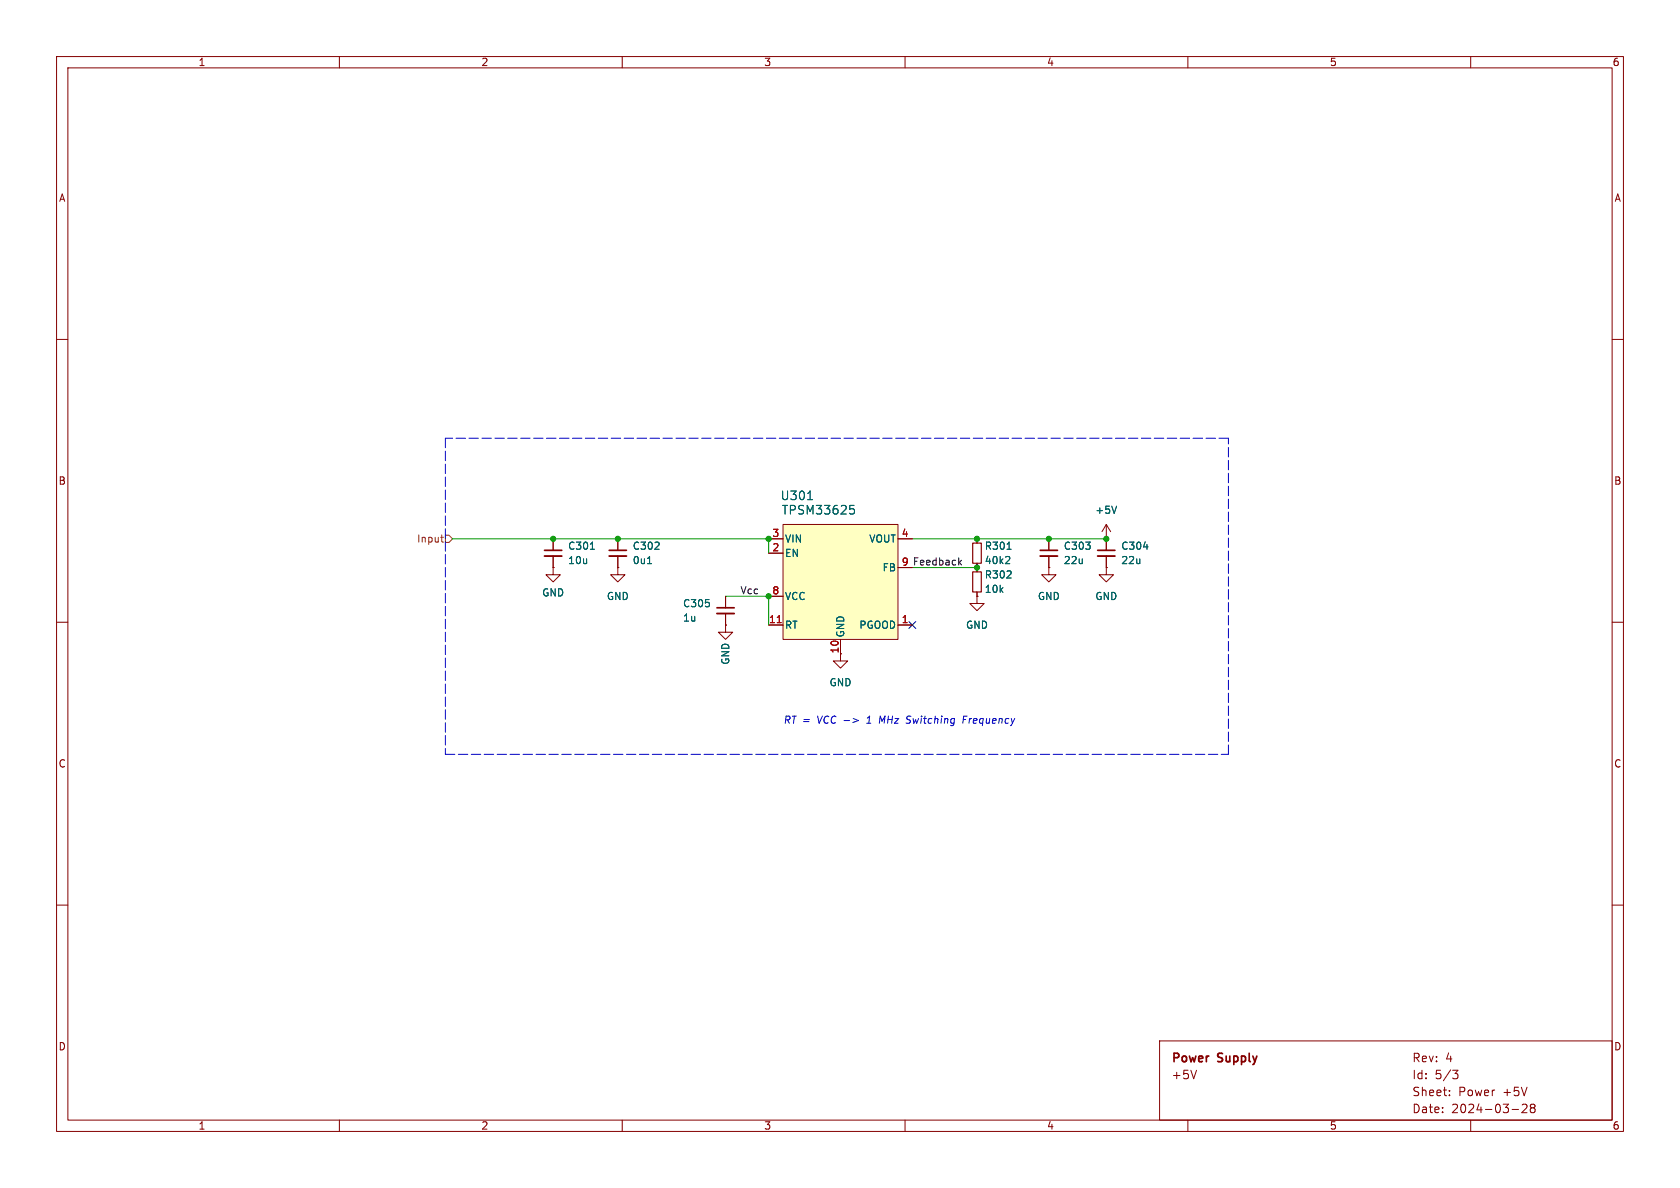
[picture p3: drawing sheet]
<svg xmlns="http://www.w3.org/2000/svg" width="297mm" height="210mm" viewBox="0 0 297 210" stroke-linecap="round" stroke-linejoin="round" font-family="sans-serif">
<g fill="none" stroke="#840000" stroke-width=".18">
<path d="M10 10h277v190h-277zM12 12h273v186h-273zM60 10v2M110 10v2M160 10v2M210 10v2M260 10v2M10 60h2M285 60h2M97.8 95.3v2M97.8 98.3v2M109.2 95.3v2"/>
<path d="M109.2 98.3v2M172.7 95.3v.7M172.7 99.6v1.5M185.4 95.3v2M185.4 98.3v2M195.6 95.3v2M195.6 98.3v2M10 110h2M97.8 100.3v1.3h1.3l-1.3 1.3-1.3-1.3h1.3M97.8 100.3h.1M109.2 100.3v1.3h1.3l-1.3 1.3-1.3-1.3h1.3M109.2 100.3h.1"/>
<path d="M128.3 110.5v1.3h1.2l-1.2 1.2-1.3-1.2h1.3M128.3 110.5h.1M128.3 105.4v2M128.3 108.5v2M172.7 104.6v.8M185.4 100.3v1.3h1.3l-1.3 1.3-1.3-1.3h1.3M185.4 100.3h.1M285 110h2M10 160h2M285 160h2M60 198v2M110 198v2"/>
<path d="M160 198v2M205 184h80v14h-80zM210 198v2M211.5 189.2l-.5 1.5M256.2 193.6v.1M256.2 192.8v.1M256.8 189.2h.9l-.5 .6 .5 .1v.5l-.2 .3h-.5M260 198v2M267.3 196.1h1.2M269.1 195.3l.6-.1 .2 .1 .1 .3-1 1.1h1M270.8 195.8l-.3-.2 .3-.4 .4 .1 .2 .2-.3 .3M270.8 195.8l-.3 .3v.3l.3 .3 .4-.1 .2-.2-.1-.4-.2-.2"/>
<path d="M270.8 195.8h.3"/>
</g>
<path d="M96.3 97.3h3M107.7 97.3h3M183.9 97.3h3M194.1 97.3h3M126.7 107.4h3.1" fill="none" stroke="#840000" stroke-width=".3"/>
<path d="M96.3 98.3h3M107.7 98.3h3M183.9 98.3h3M194.1 98.3h3M126.7 108.5h3.1" fill="none" stroke="#840000" stroke-width=".33"/>
<path d="M104.4 97.1h.7M114.5 99.6h.7M178 97.1h.8M178.3 98.4l.2 .2v.3l-.8 .7h.8M202.2 96.7h.7" fill="none" stroke="#006464" stroke-width=".18"/>
<path d="M172 96h1.5v3.6h-1.5zM172 101.1h1.5v3.5h-1.5z" fill="none" stroke="#840000" stroke-width=".2"/>
<path d="M138.4 92.7h20.3v20.3h-20.3z" fill="#ffffc2"/>
<g fill="none" stroke="#840000" stroke-width=".18">
<path d="M97.8 95.3v2M97.8 98.3v2M109.2 95.3v2M109.2 98.3v2M135.9 95.3h2.5M135.9 97.8h2.5M138.4 92.7h20.3v20.3h-20.3zM158.7 95.3h2.6M172.7 95.3v.7M172.7 99.6v1.5M185.4 95.3v2M185.4 98.3v2"/>
<path d="M195.6 95.3h.1M195.6 92.7l-.8 1.3M195.6 92.7l.7 1.3M195.6 92.7v4.6M195.6 98.3v2M97.8 100.3h.1M109.2 100.3h.1M128.3 110.5h.1M128.3 105.4v2M128.3 108.5v2M135.9 105.4h2.5M135.9 110.5h2.5"/>
<path d="M148.6 113v3.8h1.3l-1.3 1.3-1.3-1.3h1.3M158.7 110.5h2.6M158.7 100.3h2.6M172.7 105.4v1.3h1.3l-1.3 1.3-1.3-1.3h1.3M172.7 105.4h.1M172.7 104.6v.8M185.4 100.3h.1M195.6 100.3v1.3h1.2l-1.2 1.3-1.3-1.3h1.3M195.6 100.3h.1"/>
</g>
<path d="M137.4 110.1h.7" fill="none" stroke="#a90000" stroke-width=".18"/>
<path d="M104.4 97.1h.7M114.5 99.6h.7M142.8 88.3h.9M150.3 89.3h.7M150.4 89.9h.4l.3 .3-.2 .6-.5 .1M178 97.1h.8M178.3 98.4l.2 .2v.3l-.8 .7h.8M197.4 89.5l-.4 1.2M202.2 96.7h.7" fill="none" stroke="#006464" stroke-width=".18"/>
<path d="M77.9 95h.5M78.1 95.6l.3 .2M78.7 94.6h.7l.6 .7-.6 .6h-.7z" fill="none" stroke="#725600" stroke-width=".18"/>
<path d="M169.6 99.4l.4 .5M170 99l-.5 .5" fill="none" stroke="#0f0f0f" stroke-width=".18"/>
<path d="M78.7 77.5v55.9M217.2 77.5h-138.5M78.7 133.4h138.5M217.2 133.4v-55.9" fill="none" stroke="#0000c2" stroke-width=".18" stroke-dasharray="1.7 .6"/>
<path d="M80 95.3h55.9v2.5M161.3 95.3h34.3M128.3 105.4h7.6v5.1M161.3 100.3h11.4" fill="none" stroke="#009600" stroke-width=".18"/>
<path d="M160.7 109.9l1.2 1.2M161.9 109.9l-1.2 1.2" fill="none" stroke="#000084" stroke-width=".18"/>
<path d="M150.8 127l1 .4-1 .3M153.2 127.9h.7M153.5 126.9h-.2M155.6 126.6l-.1 1.3M170.3 127.2h.4M171 126.6h-.6l-.2 1.3" fill="none" stroke="#0000c2" stroke-width=".18"/>
<g fill="#009600" stroke="#009600" stroke-width=".18">
<circle cx="135.9" cy="105.4" r=".46"/>
<circle cx="135.9" cy="95.3" r=".46"/>
<circle cx="109.2" cy="95.3" r=".46"/>
<circle cx="185.4" cy="95.3" r=".46"/>
<circle cx="172.7" cy="95.3" r=".46"/>
<circle cx="172.7" cy="100.3" r=".46"/>
<circle cx="195.6" cy="95.3" r=".46"/>
<circle cx="97.8" cy="95.3" r=".46"/>
</g>
<g font-size="2.1" fill="#006464">
<text x="137.9" y="88.6">U301</text>
<text x="138.1" y="91.2">TPSM33625</text>
</g>
<g font-size="2.1" fill="#840000">
<text x="207" y="188.2">Power</text>
<text x="207" y="191">+5V</text>
<text x="215.4" y="188.2">Supply</text>
<text x="249.6" y="188">Rev:</text>
<text x="249.6" y="191">Id:</text>
<text x="253.7" y="191">5/3</text>
<text x="255.5" y="188">4</text>
<text x="249.6" y="197">Date:</text>
<text x="249.6" y="194">Sheet:</text>
<text x="256.6" y="197">2024-03-28</text>
<text x="257.8" y="194">Power</text>
<text x="265.7" y="194">+5V</text>
</g>
<g font-size="1.8" fill="#840000">
<text x="35" y="11.9">1</text>
<text x="85" y="11.9">2</text>
<text x="135" y="11.9">3</text>
<text x="185" y="11.9">4</text>
<text x="235" y="11.9">5</text>
<text x="285" y="11.9">6</text>
<text x="10.3" y="35.9">A</text>
<text x="285.3" y="35.9">A</text>
<text x="10.3" y="85.9">B</text>
<text x="285.3" y="85.9">B</text>
<text x="10.3" y="135.9">C</text>
<text x="285.3" y="135.9">C</text>
<text x="10.3" y="185.9">D</text>
<text x="285.3" y="185.9">D</text>
<text x="35" y="199.9">1</text>
<text x="85" y="199.9">2</text>
<text x="135" y="199.9">3</text>
<text x="185" y="199.9">4</text>
<text x="235" y="199.9">5</text>
<text x="285" y="199.9">6</text>
</g>
<g font-size="1.8" fill="#a90000">
<text x="136.5" y="95">3</text>
<text x="159.3" y="95">4</text>
<text x="136.5" y="97.5">2</text>
<text x="159.3" y="100.1">9</text>
<text x="136.5" y="105.2">8</text>
<text x="135.8" y="110.2">11</text>
<text x="159.3" y="110.2">1</text>
<text x="148.3" y="115.6" transform="rotate(-90 148.3 115.6)">10</text>
</g>
<g font-size="1.8" fill="#006464">
<text x="193.5" y="91">+5V</text>
<text x="100.3" y="97.4">C301</text>
<text x="100.3" y="99.9">10u</text>
<text x="111.8" y="97.4">C302</text>
<text x="111.8" y="99.9">0u1</text>
<text x="138.7" y="96.1">VIN</text>
<text x="138.7" y="98.7">EN</text>
<text x="153.6" y="96.1">VOUT</text>
<text x="155.9" y="101.2">FB</text>
<text x="174" y="97.4">R301</text>
<text x="174" y="99.9">40k2</text>
<text x="188" y="97.4">C303</text>
<text x="188" y="99.9">22u</text>
<text x="198.1" y="97.4">C304</text>
<text x="198.1" y="99.9">22u</text>
<text x="95.8" y="105.6">GND</text>
<text x="107.2" y="106.3">GND</text>
<text x="120.7" y="107.5">C305</text>
<text x="138.7" y="106.3">VCC</text>
<text x="174" y="102.5">R302</text>
<text x="174" y="105">10k</text>
<text x="183.4" y="106.3">GND</text>
<text x="193.5" y="106.3">GND</text>
<text x="120.7" y="110.1">1u</text>
<text x="138.7" y="111.4">RT</text>
<text x="149.5" y="112.8" transform="rotate(-90 149.5 112.8)">GND</text>
<text x="151.8" y="111.4">PGOOD</text>
<text x="170.7" y="111.4">GND</text>
<text x="129.1" y="117.6" transform="rotate(-90 129.1 117.6)">GND</text>
<text x="146.6" y="121.5">GND</text>
</g>
<text font-size="1.8" fill="#725600" x="73.6" y="96.1">Input</text>
<g font-size="1.8" fill="#0f0f0f">
<text x="159.3" y="100.1">9 Feedback</text>
<text x="130.8" y="105.1">Vcc</text>
</g>
<g font-size="1.8" fill="#0000c2">
<text x="138.4" y="128">RT =</text>
<text x="144.6" y="128">VCC -&gt;</text>
<text x="153.7" y="128">1</text>
<text x="156.1" y="128">MHz Switching</text>
<text x="171.2" y="128">Frequency</text>
</g>
</svg>
